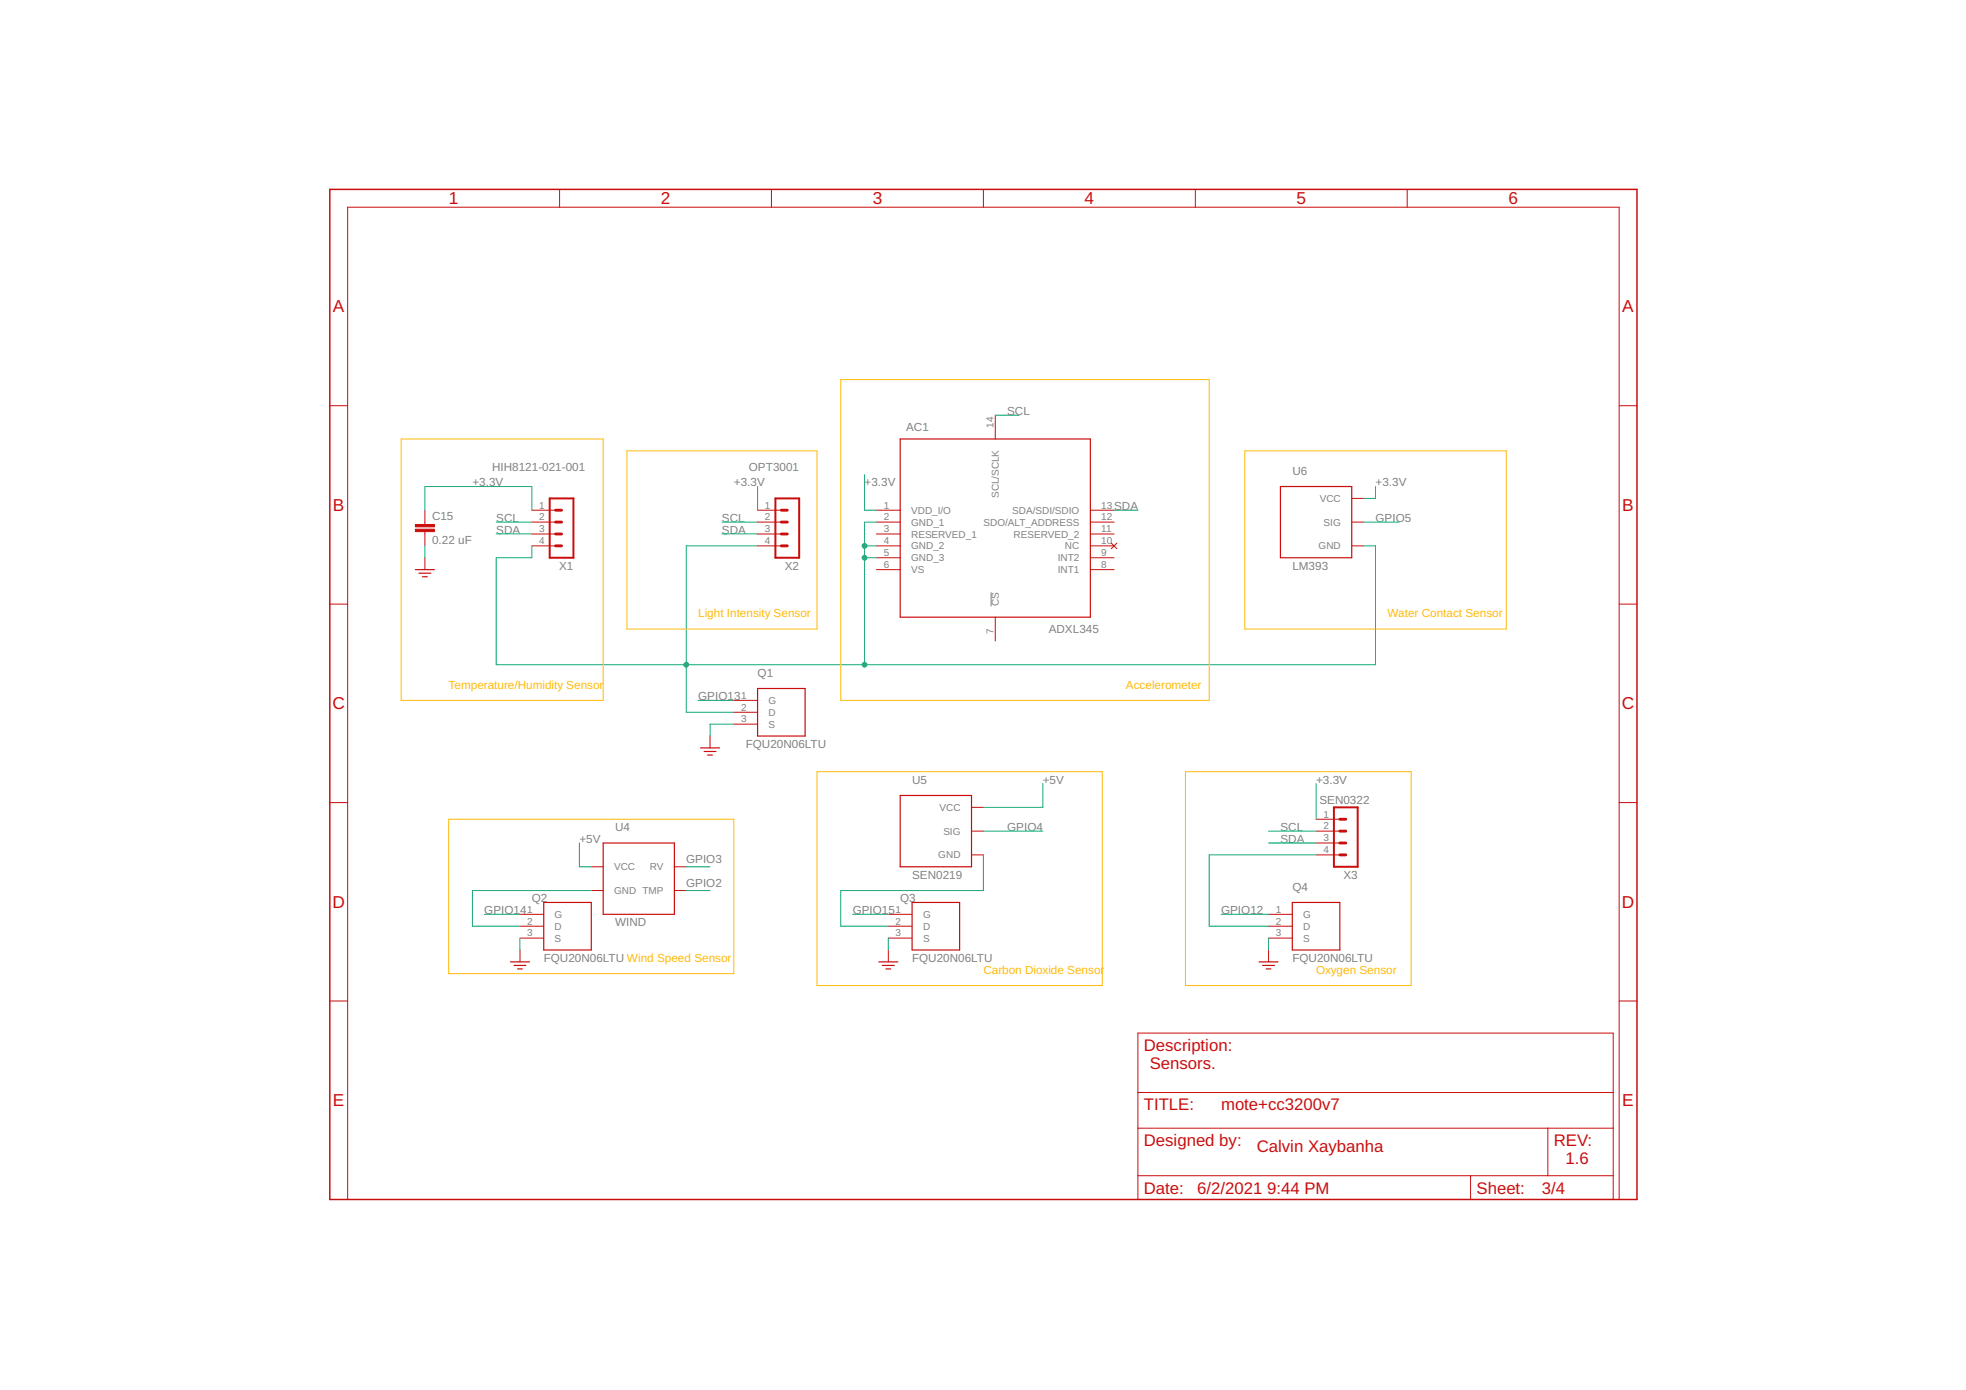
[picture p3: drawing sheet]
<svg xmlns="http://www.w3.org/2000/svg" width="420mm" height="297mm" viewBox="0 0 420 297" stroke-linecap="round" stroke-linejoin="round" font-family="sans-serif">
<path d="M211.8 126.6v3" fill="none" stroke="#808080" stroke-width=".21"/>
<path d="M70.5 40.5h279.3v215.8h-279.3z" fill="none" stroke="#c90d0c" stroke-width=".32"/>
<g fill="none" stroke="#c90d0c" stroke-width=".21">
<path d="M119.6 40.5v3.8M164.9 40.5v3.8M210.2 40.5v3.8M255.5 40.5v3.8M300.7 40.5v3.8M70.5 86.7h3.8M212.7 88.7v5.1M346 86.7h3.8M90.8 109v3.1M90.8 113.6v3M90.8 119.2v2.5M113.7 111.6h5"/>
<path d="M113.7 116.6h5M113.7 109h5M113.7 114.1h5M161.9 111.6h5.1M161.9 116.6h5.1M161.9 109h5.1M161.9 114.1h5.1M187.3 111.6h5.1M187.3 116.6h5.1M187.3 109h5.1M187.3 114.1h5.1M187.3 119.2h5.1"/>
<path d="M233 111.6h5.1M233 116.6h5.1M233 109h5.1M233 114.1h5.1M233 119.2h5.1M237.5 116.1l1.2 1.2M238.7 116.1l-1.2 1.2M288.9 106.5h2.5M288.9 111.6h2.5M288.9 116.6h2.5M70.5 129.1h3.8M187.3 121.7h5.1"/>
<path d="M212.7 131.9v5.1M233 121.7h5.1M346 129.1h3.8M151.7 157.3v2.5M156.8 149.7h5.1M156.8 152.2h5.1M156.8 154.7h5.1M70.5 171.5h3.8M207.6 172.5h2.6M207.6 177.6h2.6M281.3 177.6h5M281.3 175.1h5"/>
<path d="M346 171.5h3.8M111.1 195.4h5.1M111.1 197.9h5.1M126.4 185.2h2.5M126.4 190.3h2.5M144.1 185.2h2.6M144.1 190.3h2.6M189.8 195.4h5.1M189.8 197.9h5.1M207.6 182.7h2.6M271.1 195.4h5.1M271.1 197.9h5.1"/>
<path d="M281.3 182.7h5M281.3 180.1h5M70.5 213.9h3.8M111.1 203v2.5M111.1 200.5h5.1M189.8 203v2.5M189.8 200.5h5.1M271.1 203v2.5M271.1 200.5h5.1M346 213.9h3.8M243.2 220.8h101.6v35.5h-101.6zM243.2 233.5h101.6"/>
<path d="M74.3 256.3v-212h271.7v212M243.2 241.1h101.6M243.2 251.2h101.6M314.3 251.2v5.1M330.8 241.1v10.1"/>
</g>
<g fill="none" stroke="#c90d0c" stroke-width=".25">
<path d="M192.4 93.8h40.6v38.1h-40.6zM273.6 104h15.3v15.2h-15.3zM88.8 121.7h4M89.5 122.5h2.6M90.3 123.3h1M149.7 159.8h4.1M161.9 147.1h10.2v10.2h-10.2zM150.5 160.6h2.5M151.2 161.4h1.1M192.4 170h15.2v15.2h-15.2zM116.2 192.8h10.2v10.2h-10.2zM128.9 180.1h15.2v15.3h-15.2z"/>
<path d="M194.9 192.8h10.2v10.2h-10.2zM276.2 192.8h10.1v10.2h-10.1zM109.1 205.5h4.1M109.9 206.3h2.5M110.6 207.1h1M187.8 205.5h4.1M188.6 206.3h2.5M189.3 207.1h1.1M269.1 205.5h4M269.8 206.3h2.6M270.6 207.1h1"/>
</g>
<g fill="#c90d0c" stroke="#c90d0c" stroke-width=".21">
<path d="M88.8 112.1h4v.5h-4z"/>
<path d="M88.8 113.1h4v.5h-4z"/>
</g>
<path d="M117.5 106.5h5.1v12.7h-5.1zM165.7 106.5h5.1v12.7h-5.1zM285.1 172.5h5.1v12.7h-5.1z" fill="none" stroke="#c90d0c" stroke-width=".42"/>
<path d="M118.7 114.1h1.3M118.7 111.6h1.3M118.7 109h1.3M118.7 116.6h1.3M167 114.1h1.3M167 111.6h1.3M167 109h1.3M167 116.6h1.3M286.3 177.6h1.3M286.3 175.1h1.3M286.3 180.1h1.3M286.3 182.7h1.3" fill="none" stroke="#c90d0c" stroke-width=".61"/>
<g fill="none" stroke="#0dab76" stroke-width=".21">
<path d="M212.7 88.7h5.1M90.8 109v-5h22.9v5M90.8 116.6v2.6M106 111.6h7.7M106 114.1h7.7M113.7 116.6v2.6h-7.7v22.8h188v-25.4h-2.6M154.3 111.6h7.6M154.3 114.1h7.6M161.9 104v5M161.9 116.6h-15.2v35.6h10.1M184.8 101.4v7.6h2.5M184.8 116.6h2.5"/>
<path d="M184.8 119.2h2.5M187.3 111.6h-2.5v30.4M238.1 109h5.1M291.4 111.6h7.6M294 104v2.5h-2.6M149.2 149.7h7.6M156.8 154.7h-5.1v2.6M210.2 177.6h12.7M222.9 167.4v5.1h-12.7M271.1 177.6h10.2M281.3 167.4v7.7M103.5 195.4h7.6"/>
<path d="M123.8 180.1v5.1h2.6M126.4 190.3h-25.4v7.6h10.1M146.7 185.2h5M146.7 190.3h5M182.2 195.4h7.6M210.2 182.7v7.6h-30.5v7.6h10.1M261 195.4h10.1M271.1 180.1h10.2M281.3 182.7h-22.9v15.2h12.7M111.1 200.5v2.5M189.8 200.5v2.5M271.1 200.5v2.5"/>
</g>
<g fill="#0dab76" stroke="#0dab76" stroke-width=".21">
<circle cx="184.8" cy="116.6" r=".51"/>
<circle cx="184.8" cy="119.2" r=".51"/>
<circle cx="146.7" cy="142" r=".51"/>
<circle cx="184.8" cy="142" r=".51"/>
</g>
<path d="M85.7 93.8h43.2v55.9h-43.2zM134 96.4h40.6v38h-40.6zM179.7 81.1h78.7v68.6h-78.7zM266 96.4h55.9v38h-55.9zM95.9 175.1h60.9v33h-60.9zM174.6 164.9h61v45.7h-61zM253.3 164.9h48.3v45.7h-48.3z" fill="none" stroke="#ffba08" stroke-width=".21"/>
<g font-size="3.7" fill="#c90d0c">
<text x="95.9" y="43.7">1</text>
<text x="141.2" y="43.7">2</text>
<text x="186.5" y="43.7">3</text>
<text x="231.8" y="43.7">4</text>
<text x="277.1" y="43.7">5</text>
<text x="322.4" y="43.7">6</text>
<text x="71.2" y="66.8">A</text>
<text x="346.7" y="66.8">A</text>
<text x="71.2" y="109.2">B</text>
<text x="346.7" y="109.2">B</text>
<text x="71.1" y="151.6">C</text>
<text x="346.6" y="151.6">C</text>
<text x="71.1" y="194">D</text>
<text x="346.6" y="194">D</text>
<text x="71.2" y="236.4">E</text>
<text x="346.7" y="236.4">E</text>
</g>
<g font-size="3.6" fill="#c90d0c">
<text x="244.4" y="224.6">Description:</text>
<text x="245.7" y="228.4">Sensors.</text>
<text x="244.4" y="237.3">TITLE:</text>
<text x="261" y="237.3">mote+cc3200v7</text>
<text x="244.4" y="244.9">Designed by:</text>
<text x="332.1" y="244.9">REV:</text>
<text x="268.6" y="246.2">Calvin Xaybanha</text>
<text x="334.6" y="248.7">1.6</text>
<text x="244.4" y="255.1">Date:</text>
<text x="255.9" y="255.1">6/2/2021</text>
<text x="270.8" y="255.1">9:44 PM</text>
<text x="315.6" y="255.1">Sheet:</text>
<text x="329.5" y="255.1">3/4</text>
</g>
<g font-size="2.5" fill="#808080">
<text x="215.2" y="88.7">SCL</text>
<text x="193.7" y="92.2">AC1</text>
<text x="105.2" y="100.7">HIH8121-021-001</text>
<text x="160" y="100.7">OPT3001</text>
<text x="276.2" y="101.4">U6</text>
<text x="101" y="104">+3.3V</text>
<text x="156.8" y="104">+3.3V</text>
<text x="184.8" y="104">+3.3V</text>
<text x="294" y="104">+3.3V</text>
<text x="92.3" y="111.2">C15</text>
<text x="106" y="111.6">SCL</text>
<text x="154.3" y="111.6">SCL</text>
<text x="238.1" y="109">SDA</text>
<text x="294" y="111.6">GPIO5</text>
<text x="92.3" y="116.3">0.22 uF</text>
<text x="106" y="114.1">SDA</text>
<text x="154.3" y="114.1">SDA</text>
<text x="119.5" y="121.7">X1</text>
<text x="167.7" y="121.7">X2</text>
<text x="276.2" y="121.7">LM393</text>
<text x="224.1" y="135.3">ADXL345</text>
<text x="149.2" y="149.7">GPIO13</text>
<text x="161.9" y="144.6">Q1</text>
<text x="159.4" y="159.8">FQU20N06LTU</text>
<text x="194.9" y="167.4">U5</text>
<text x="222.9" y="167.4">+5V</text>
<text x="281.3" y="167.4">+3.3V</text>
<text x="282" y="171.8">SEN0322</text>
<text x="131.4" y="177.6">U4</text>
<text x="215.2" y="177.6">GPIO4</text>
<text x="273.7" y="177.6">SCL</text>
<text x="123.8" y="180.1">+5V</text>
<text x="146.6" y="184.5">GPIO3</text>
<text x="273.7" y="180.1">SDA</text>
<text x="146.6" y="189.5">GPIO2</text>
<text x="194.9" y="187.8">SEN0219</text>
<text x="276.2" y="190.3">Q4</text>
<text x="287.1" y="187.8">X3</text>
<text x="103.5" y="195.4">GPIO14</text>
<text x="113.7" y="192.8">Q2</text>
<text x="131.4" y="197.9">WIND</text>
<text x="182.2" y="195.4">GPIO15</text>
<text x="192.4" y="192.8">Q3</text>
<text x="261" y="195.4">GPIO12</text>
<text x="116.2" y="205.5">FQU20N06LTU Wind Speed Sensor</text>
<text x="194.9" y="205.5">FQU20N06LTU</text>
<text x="276.2" y="205.5">FQU20N06LTU</text>
</g>
<g font-size="2.5" fill="#ffba08">
<text x="149.2" y="131.9">Light Intensity Sensor</text>
<text x="296.5" y="131.9">Water Contact Sensor</text>
<text x="95.9" y="147.1">Temperature/Humidity Sensor</text>
<text x="240.6" y="147.1">Accelerometer</text>
<text x="210.2" y="208.1">Carbon Dioxide Sensor</text>
<text x="281.3" y="208.1">Oxygen Sensor</text>
</g>
<g font-size="2.1" fill="#808080">
<text x="212.3" y="91.5" transform="rotate(-90 212.3 91.5)">14</text>
<text x="213.5" y="106.4" transform="rotate(-90 213.5 106.4)">SCL/SCLK</text>
<text x="282" y="107.3">VCC</text>
<text x="115.2" y="108.7">1</text>
<text x="115.2" y="111.2">2</text>
<text x="115.2" y="113.8">3</text>
<text x="163.5" y="108.7">1</text>
<text x="163.5" y="111.2">2</text>
<text x="163.5" y="113.8">3</text>
<text x="188.9" y="108.7">1</text>
<text x="188.9" y="111.2">2</text>
<text x="188.9" y="113.8">3</text>
<text x="194.7" y="109.8">VDD_I/O</text>
<text x="194.7" y="112.3">GND_1</text>
<text x="210.2" y="112.3">SDO/ALT_ADDRESS</text>
<text x="216.3" y="109.8">SDA/SDI/SDIO</text>
<text x="235.4" y="113.8">11</text>
<text x="235.4" y="111.2">12</text>
<text x="235.4" y="108.7">13</text>
<text x="282.9" y="112.3">SIG</text>
<text x="115.2" y="116.3">4</text>
<text x="163.5" y="116.3">4</text>
<text x="188.9" y="116.3">4</text>
<text x="188.9" y="118.8">5</text>
<text x="194.7" y="114.9">RESERVED_1</text>
<text x="194.7" y="117.4">GND_2</text>
<text x="194.7" y="120">GND_3</text>
<text x="216.6" y="114.9">RESERVED_2</text>
<text x="226" y="120">INT2</text>
<text x="227.6" y="117.4">NC</text>
<text x="235.4" y="118.8">9</text>
<text x="235.4" y="116.3">10</text>
<text x="281.8" y="117.4">GND</text>
<text x="188.9" y="121.4">6</text>
<text x="194.7" y="122.5">VS</text>
<text x="226" y="122.5">INT1</text>
<text x="235.4" y="121.4">8</text>
<text x="213.5" y="129.6" transform="rotate(-90 213.5 129.6)">CS</text>
<text x="212.3" y="135.4" transform="rotate(-90 212.3 135.4)">7</text>
<text x="158.4" y="149.3">1</text>
<text x="158.4" y="151.9">2</text>
<text x="158.4" y="154.4">3</text>
<text x="164.2" y="150.4">G</text>
<text x="164.2" y="153">D</text>
<text x="164.2" y="155.5">S</text>
<text x="200.8" y="173.3">VCC</text>
<text x="201.6" y="178.4">SIG</text>
<text x="282.8" y="174.7">1</text>
<text x="282.8" y="177.2">2</text>
<text x="282.8" y="179.8">3</text>
<text x="131.2" y="186">VCC</text>
<text x="138.9" y="186">RV</text>
<text x="200.5" y="183.4">GND</text>
<text x="282.8" y="182.3">4</text>
<text x="131.2" y="191.1">GND TMP</text>
<text x="112.7" y="195">1</text>
<text x="112.7" y="197.6">2</text>
<text x="118.5" y="196.1">G</text>
<text x="191.4" y="195">1</text>
<text x="191.4" y="197.6">2</text>
<text x="197.3" y="196.1">G</text>
<text x="272.7" y="195">1</text>
<text x="272.7" y="197.6">2</text>
<text x="278.5" y="196.1">G</text>
<text x="112.7" y="200.1">3</text>
<text x="118.5" y="198.7">D</text>
<text x="118.5" y="201.2">S</text>
<text x="191.4" y="200.1">3</text>
<text x="197.3" y="198.7">D</text>
<text x="197.3" y="201.2">S</text>
<text x="272.7" y="200.1">3</text>
<text x="278.5" y="198.7">D</text>
<text x="278.5" y="201.2">S</text>
</g>
</svg>
